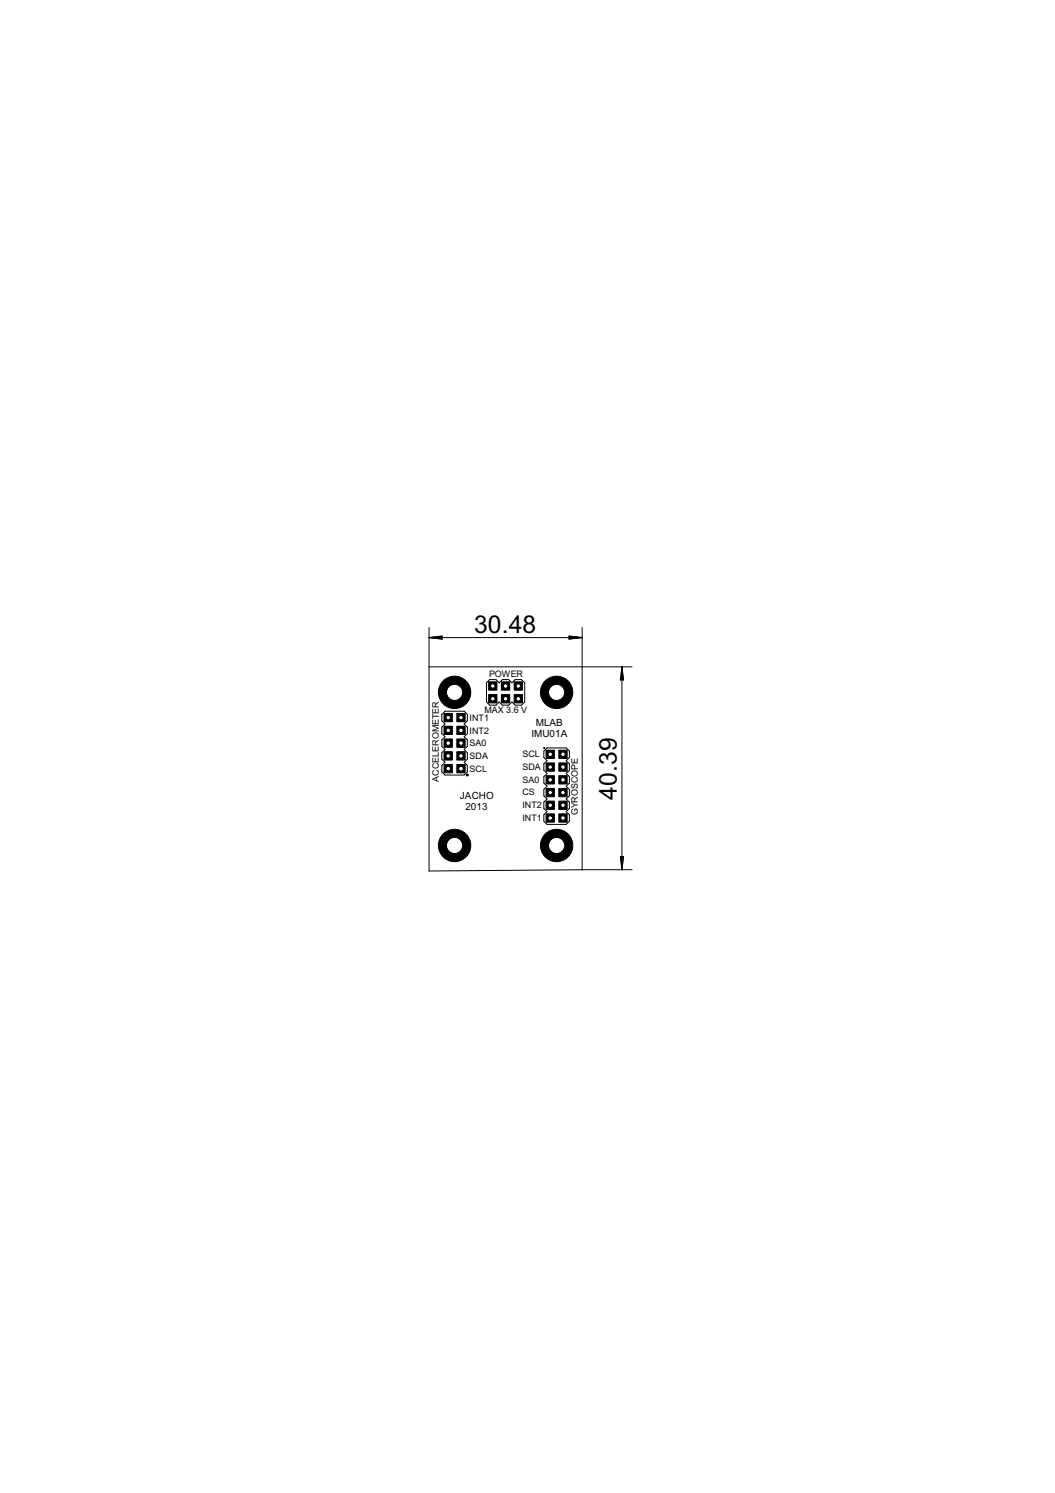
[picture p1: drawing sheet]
<svg xmlns="http://www.w3.org/2000/svg" width="210mm" height="297mm" viewBox="0 0 210 297" stroke-linecap="round" stroke-linejoin="round" font-family="sans-serif">
<path d="M97.4 135.2h1.3l.6 .6 .6-.6h1.3l.7 .6 .6-.6h1.3l.6 .6v3.9l-.6 .6h-1.3l-.6-.6-.7 .6h-1.3l-.6-.6-.6 .6h-1.3l-.6-.6v-3.9zM87.9 142.1l.6-.6h3.9l.6 .6v1.3l-.6 .6 .6 .7v1.2l-.6 .7 .6 .6v1.3l-.6 .6 .6 .7v1.2l-.6 .7 .6 .6v1.3l-.6 .6h-3.9l-.6-.6v-1.3l.6-.6-.6-.7v-1.2l.6-.7-.6-.6v-1.3l.6-.6-.6-.7v-1.2l.6-.7-.6-.6zM108.2 149.4l.6-.6h3.8l.7 .6v1.3l-.7 .6 .7 .7v1.2l-.7 .7 .7 .6v1.3l-.7 .6 .7 .7v1.2l-.7 .7 .7 .6v1.2l-.7 .7 .7 .6v1.3l-.7 .6h-3.8l-.6-.6v-1.3l.6-.6-.6-.7v-1.2l.6-.6-.6-.7v-1.2l.6-.7-.6-.6v-1.3l.6-.6-.6-.7v-1.2l.6-.7-.6-.6z" fill="none" stroke="#000" stroke-width=".2"/>
<g fill="#000" stroke="#000" stroke-width=".2">
<path d="M92.8 154.1h.3v.2h-.3v-.1h.2h-.2z" fill-rule="evenodd"/>
<circle cx="108.3" cy="148.8" r=".12"/>
</g>
<path d="M102.3 135.7h1.6v1.6h-1.6z" fill="#000" stroke="#000" stroke-width=".2"/>
<circle cx="103.1" cy="136.5" r=".44" fill="#fff" stroke="#000" stroke-width=".2"/>
<path d="M99.8 135.7h1.6v1.6h-1.6z" fill="#000" stroke="#000" stroke-width=".2"/>
<circle cx="100.6" cy="136.5" r=".44" fill="#fff" stroke="#000" stroke-width=".2"/>
<path d="M97.2 135.7h1.7v1.6h-1.7z" fill="#000" stroke="#000" stroke-width=".2"/>
<circle cx="98" cy="136.5" r=".44" fill="#fff" stroke="#000" stroke-width=".2"/>
<path d="M102.3 138.2h1.6v1.6h-1.6z" fill="#000" stroke="#000" stroke-width=".2"/>
<circle cx="103.1" cy="139" r=".44" fill="#fff" stroke="#000" stroke-width=".2"/>
<path d="M99.8 138.2h1.6v1.6h-1.6z" fill="#000" stroke="#000" stroke-width=".2"/>
<circle cx="100.6" cy="139" r=".44" fill="#fff" stroke="#000" stroke-width=".2"/>
<path d="M97.2 138.2h1.7v1.6h-1.7z" fill="#000" stroke="#000" stroke-width=".2"/>
<circle cx="98" cy="139" r=".44" fill="#fff" stroke="#000" stroke-width=".2"/>
<circle cx="90.4" cy="168.2" r="3.2" fill="#000" stroke="#000" stroke-width=".2"/>
<circle cx="90.4" cy="168.2" r="1.61" fill="#fff" stroke="#000" stroke-width=".2"/>
<circle cx="90.4" cy="137.8" r="3.2" fill="#000" stroke="#000" stroke-width=".2"/>
<circle cx="90.4" cy="137.8" r="1.61" fill="#fff" stroke="#000" stroke-width=".2"/>
<circle cx="110.7" cy="168.2" r="3.2" fill="#000" stroke="#000" stroke-width=".2"/>
<circle cx="110.7" cy="168.2" r="1.61" fill="#fff" stroke="#000" stroke-width=".2"/>
<circle cx="110.7" cy="137.8" r="3.2" fill="#000" stroke="#000" stroke-width=".2"/>
<circle cx="110.7" cy="137.8" r="1.61" fill="#fff" stroke="#000" stroke-width=".2"/>
<path d="M90.9 152.1h1.6v1.7h-1.6z" fill="#000" stroke="#000" stroke-width=".2"/>
<circle cx="91.7" cy="152.9" r=".47" fill="#fff" stroke="#000" stroke-width=".2"/>
<path d="M90.9 149.6h1.6v1.6h-1.6z" fill="#000" stroke="#000" stroke-width=".2"/>
<circle cx="91.7" cy="150.4" r=".44" fill="#fff" stroke="#000" stroke-width=".2"/>
<path d="M90.9 147h1.6v1.7h-1.6z" fill="#000" stroke="#000" stroke-width=".2"/>
<circle cx="91.7" cy="147.8" r=".44" fill="#fff" stroke="#000" stroke-width=".2"/>
<path d="M90.9 144.5h1.6v1.6h-1.6z" fill="#000" stroke="#000" stroke-width=".2"/>
<circle cx="91.7" cy="145.3" r=".44" fill="#fff" stroke="#000" stroke-width=".2"/>
<path d="M90.9 141.9h1.6v1.7h-1.6z" fill="#000" stroke="#000" stroke-width=".2"/>
<circle cx="91.7" cy="142.8" r=".44" fill="#fff" stroke="#000" stroke-width=".2"/>
<path d="M88.3 152.1h1.7v1.7h-1.7z" fill="#000" stroke="#000" stroke-width=".2"/>
<circle cx="89.2" cy="152.9" r=".44" fill="#fff" stroke="#000" stroke-width=".2"/>
<path d="M88.3 149.6h1.7v1.6h-1.7z" fill="#000" stroke="#000" stroke-width=".2"/>
<circle cx="89.2" cy="150.4" r=".44" fill="#fff" stroke="#000" stroke-width=".2"/>
<path d="M88.3 147h1.7v1.7h-1.7z" fill="#000" stroke="#000" stroke-width=".2"/>
<circle cx="89.2" cy="147.8" r=".44" fill="#fff" stroke="#000" stroke-width=".2"/>
<path d="M88.3 144.5h1.7v1.6h-1.7z" fill="#000" stroke="#000" stroke-width=".2"/>
<circle cx="89.2" cy="145.3" r=".44" fill="#fff" stroke="#000" stroke-width=".2"/>
<path d="M88.3 141.9h1.7v1.7h-1.7z" fill="#000" stroke="#000" stroke-width=".2"/>
<circle cx="89.2" cy="142.8" r=".44" fill="#fff" stroke="#000" stroke-width=".2"/>
<path d="M108.6 149.2h1.7v1.7h-1.7z" fill="#000" stroke="#000" stroke-width=".2"/>
<circle cx="109.5" cy="150.1" r=".44" fill="#fff" stroke="#000" stroke-width=".2"/>
<path d="M108.6 151.8h1.7v1.6h-1.7z" fill="#000" stroke="#000" stroke-width=".2"/>
<circle cx="109.5" cy="152.6" r=".44" fill="#fff" stroke="#000" stroke-width=".2"/>
<path d="M108.6 154.3h1.7v1.7h-1.7z" fill="#000" stroke="#000" stroke-width=".2"/>
<circle cx="109.5" cy="155.2" r=".44" fill="#fff" stroke="#000" stroke-width=".2"/>
<path d="M108.6 156.9h1.7v1.6h-1.7z" fill="#000" stroke="#000" stroke-width=".2"/>
<circle cx="109.5" cy="157.7" r=".44" fill="#fff" stroke="#000" stroke-width=".2"/>
<path d="M108.6 159.4h1.7v1.6h-1.7z" fill="#000" stroke="#000" stroke-width=".2"/>
<circle cx="109.5" cy="160.2" r=".44" fill="#fff" stroke="#000" stroke-width=".2"/>
<path d="M108.6 161.9h1.7v1.7h-1.7z" fill="#000" stroke="#000" stroke-width=".2"/>
<circle cx="109.5" cy="162.8" r=".44" fill="#fff" stroke="#000" stroke-width=".2"/>
<path d="M111.2 149.2h1.6v1.7h-1.6z" fill="#000" stroke="#000" stroke-width=".2"/>
<circle cx="112" cy="150.1" r=".44" fill="#fff" stroke="#000" stroke-width=".2"/>
<path d="M111.2 151.8h1.6v1.6h-1.6z" fill="#000" stroke="#000" stroke-width=".2"/>
<circle cx="112" cy="152.6" r=".44" fill="#fff" stroke="#000" stroke-width=".2"/>
<path d="M111.2 154.3h1.6v1.7h-1.6z" fill="#000" stroke="#000" stroke-width=".2"/>
<circle cx="112" cy="155.2" r=".44" fill="#fff" stroke="#000" stroke-width=".2"/>
<path d="M111.2 156.9h1.6v1.6h-1.6z" fill="#000" stroke="#000" stroke-width=".2"/>
<circle cx="112" cy="157.7" r=".44" fill="#fff" stroke="#000" stroke-width=".2"/>
<path d="M111.2 159.4h1.6v1.6h-1.6z" fill="#000" stroke="#000" stroke-width=".2"/>
<circle cx="112" cy="160.2" r=".44" fill="#fff" stroke="#000" stroke-width=".2"/>
<path d="M111.2 161.9h1.6v1.7h-1.6z" fill="#000" stroke="#000" stroke-width=".2"/>
<circle cx="112" cy="162.8" r=".44" fill="#fff" stroke="#000" stroke-width=".2"/>
<g fill="none" stroke="#000" stroke-width=".2">
<path d="M85.4 124.8v48.5l30.4-.3M85.4 132.7h40.4M85.4 126.9h30.4M85.4 126.9l2.6-.4v.7zM85.4 126.9l2.6 .1M85.4 126.9l2.6 .2M88 126.7l-2.6 .2M88 126.6l-2.6 .3M113.2 126.5l2.6 .4-2.6 .3zM113.2 126.7l2.6 .2M113.2 126.6l2.6 .3M115.8 124.8v48.2"/>
<path d="M115.8 126.9l-2.6 .1M115.8 126.9l-2.6 .2M123.7 132.7v40.3M123.7 132.7l.4 2.6h-.7zM123.7 132.7l-.1 2.6M123.7 132.7l.2 2.6M123.7 132.7l-.2 2.6M123.7 132.7l.3 2.6M115.8 173h10M123.4 170.4h.7l-.4 2.6zM123.5 170.4l.2 2.6M123.6 170.4l.1 2.6"/>
<path d="M123.9 170.4l-.2 2.6M124 170.4l-.3 2.6"/>
</g>
<g font-size="5.5">
<text x="94.3" y="125.8">30.48</text>
<text x="122.7" y="159.1" transform="rotate(-90 122.7 159.1)">40.39</text>
</g>
<g font-size="2.2">
<text x="105.7" y="146.7">IMU01A</text>
<text x="106.6" y="144.5">MLAB</text>
<text x="91.5" y="159">JACHO</text>
<text x="92.6" y="161.1">2013</text>
</g>
<g font-size="2">
<text x="97.3" y="134.8">POWER</text>
<text x="93.4" y="143.4">INT1</text>
<text x="96.4" y="141.8">MAX 3.6 V</text>
<text x="93.4" y="145.9">INT2</text>
<text x="93.4" y="148.5">SA0</text>
<text x="87.3" y="155.5" transform="rotate(-90 87.3 155.5)">ACCELEROMETER</text>
<text x="93.4" y="151">SDA</text>
<text x="93.4" y="153.6">SCL</text>
<text x="104" y="150.6">SCL</text>
<text x="104" y="153.2">SDA</text>
<text x="104" y="155.7">SA0</text>
<text x="104" y="158.3">CS</text>
<text x="104" y="160.8">INT2</text>
<text x="104" y="163.3">INT1</text>
<text x="115" y="162.2" transform="rotate(-90 115 162.2)">GYROSCOPE</text>
</g>
</svg>
